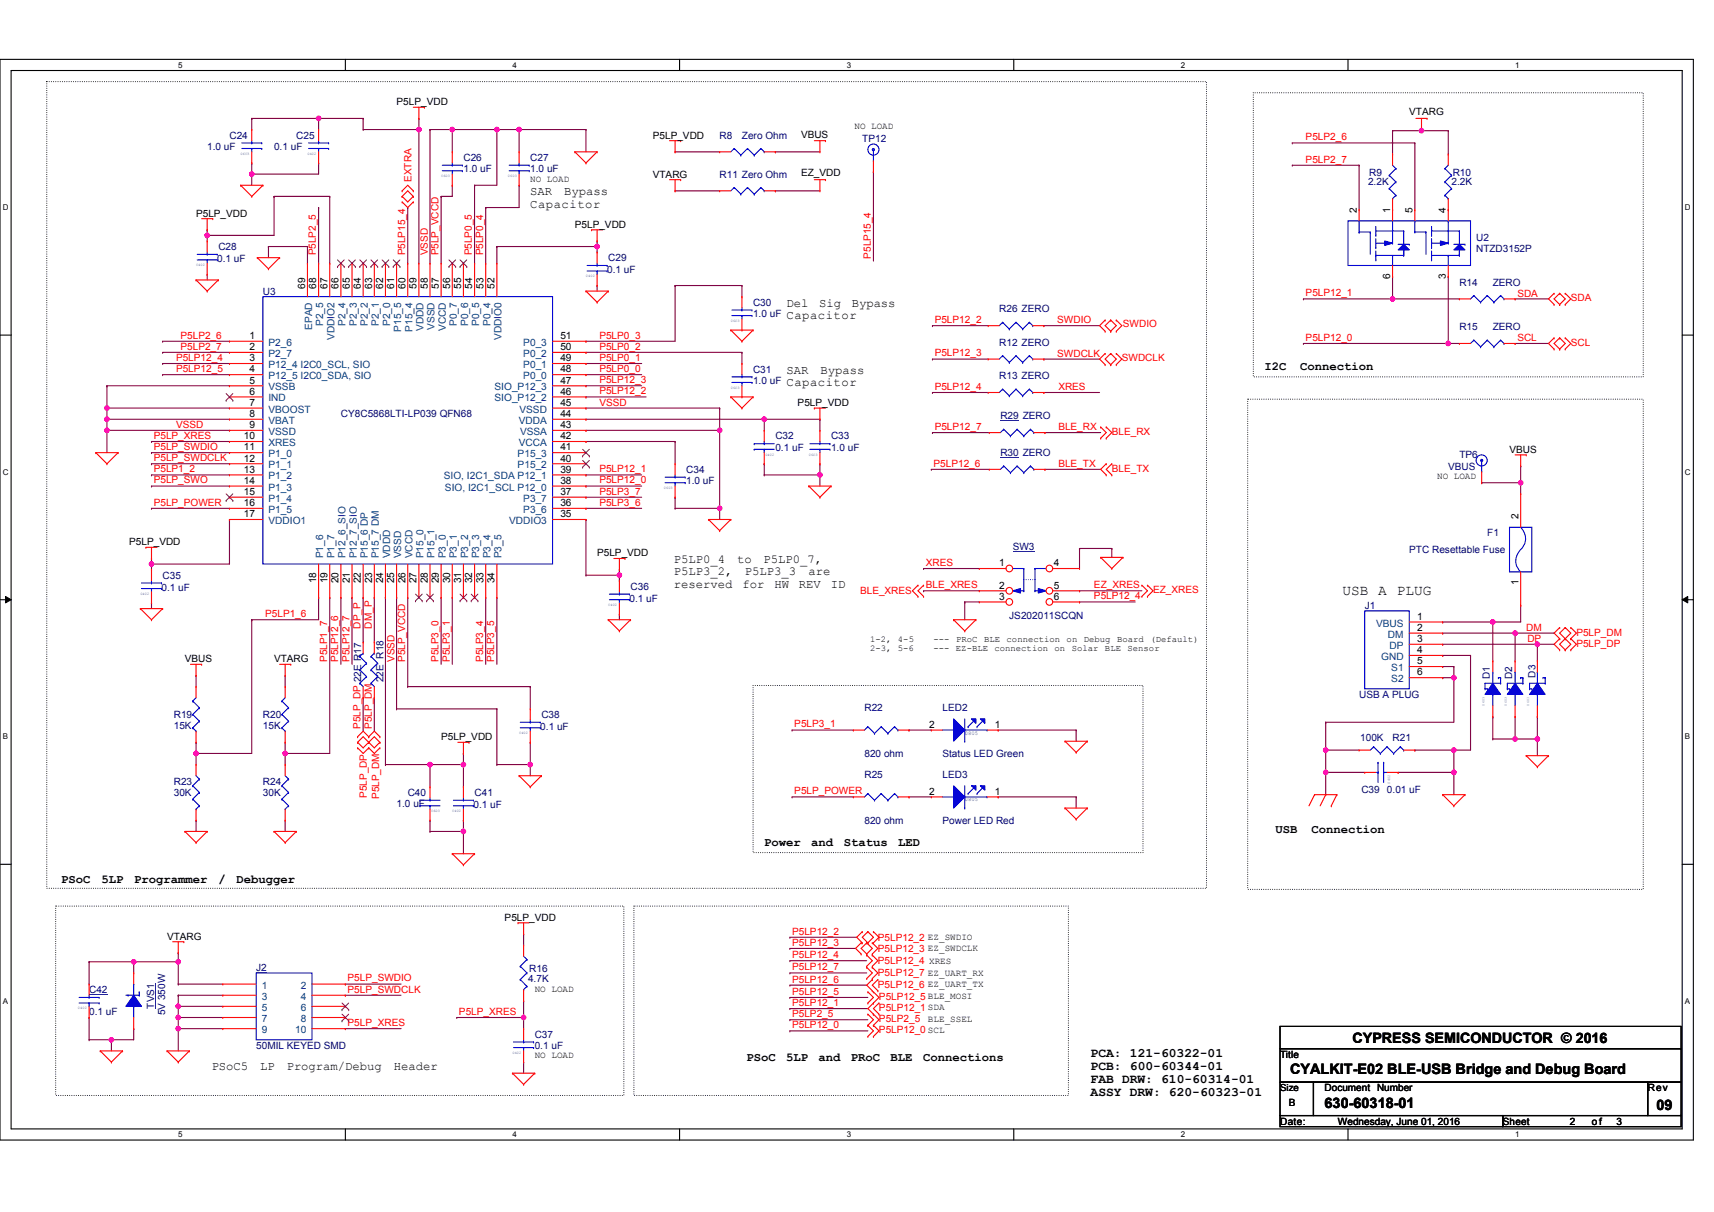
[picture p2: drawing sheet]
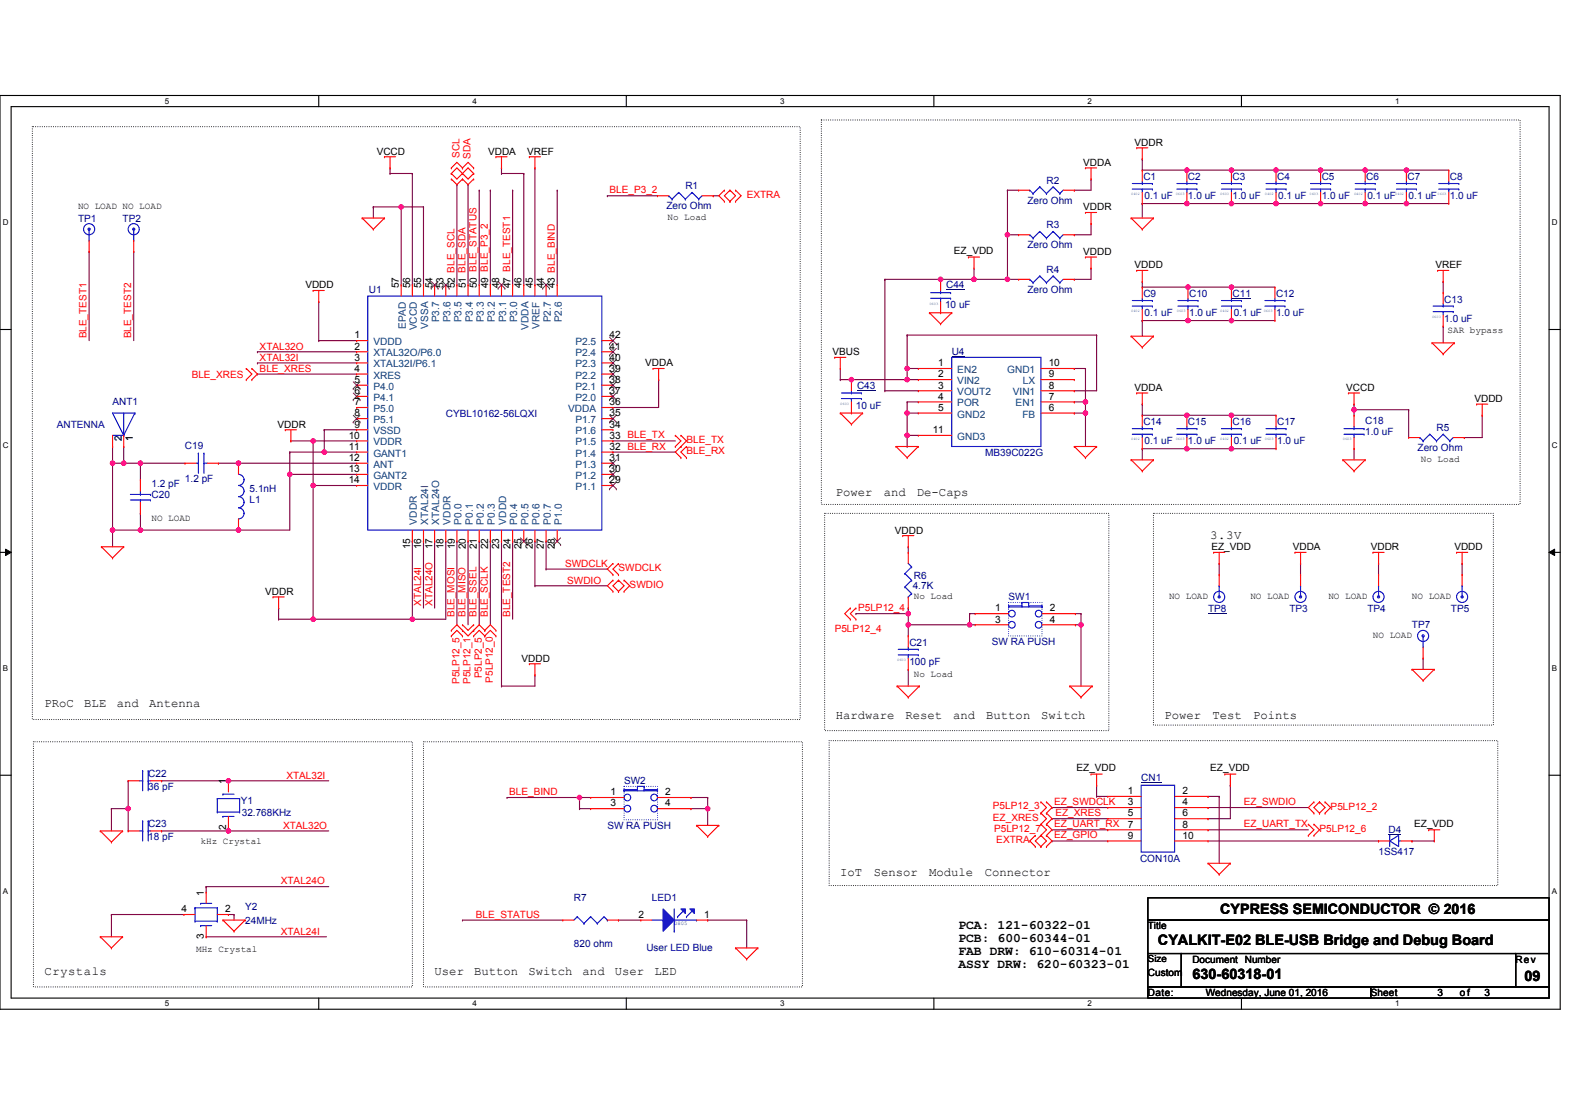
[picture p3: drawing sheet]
# OrCAD Capture schematic Debug Board Schematic.DSN

## Sheets
1 Block Diagram: title: CYALKIT-E02 BLE-USB Bridge and Debug Board; rev: 09; note: 630-60318-01
2 PRoC BLE: size Custom
3 KitProg USB Bridge: size B

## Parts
sheet KitProg USB Bridge
C24  1.0 uF  [C-CC0603]
C25  0.1 uF  [C-CC0402]
C26  1.0 uF  [C-CC0603]
C27  1.0 uF  [C-CC0603]
C28  0.1 uF  [C-CC0402]
C29  0.1 uF  [C-CC0402]
C30  1.0 uF  [C-CC0603]
C31  1.0 uF  [C-CC0603]
C32  0.1 uF  [C-CC0402]
C33  1.0 uF  [C-CC0603]
C34  1.0 uF  [C-CC0603]
C35  0.1 uF  [C-CC0402]
C36  0.1 uF  [C-CC0402]
C37  0.1 uF  [C-CC0402]
C38  0.1 uF  [C-CC0402]
C39  0.01 uF  [C-CC0402]
C40  1.0 uF  [C-CC0603]
C41  0.1 uF  [C-CC0402]
C42  0.1 uF  [C-CC0402]
D1  ESD 5VDC  [cr-led0603]
D2  ESD 5VDC  [cr-led0603]
D3  ESD 5VDC  [cr-led0603]
F1  PTC Resettable Fuse  [FUSE_MF-MSMF050-2]
J1  USB A PLUG  [usb_a_90_plug_DIP]
J2  50MIL KEYED SMD  [ftsh-105-xx-x-dv-k]
LED2  Status LED Green  [CR-LED0805]
LED3  Power LED Red  [CR-LED0805]
R8  Zero Ohm  [R-CR0805]
R9  2.2K  [R-CR0603]
R10  2.2K  [R-CR0603]
R11  Zero Ohm  [R-CR0805]
R12  ZERO  [R-CR0603]
R13  ZERO  [R-CR0603]
R14  ZERO  [R-CR0603]
R15  ZERO  [R-CR0603]
R16  4.7K  [R-CR0603]
R17  22E  [R-CR0603]
R18  22E  [R-CR0603]
R19  15K  [R-CR0603]
R20  15K  [R-CR0603]
R21  100K  [R-CR0402]
R22  820 ohm  [R-CR0805]
R23  30K  [R-CR0603]
R24  30K  [R-CR0603]
R25  820 ohm  [R-CR0805]
R26  ZERO  [R-CR0603]
R29  ZERO  [R-CR0603]
R30  ZERO  [R-CR0603]
SW3  JS202011SCQN  [6pinSW]
TP6  VBUS  [tp-43-TH]
TP12  RED  [TP-43R_S]
TVS1  5V 350W  [SOD323]
U2  NTZD3152P  [SOT563]
U3  CY8C5868LTI-LP039 QFN68  [QFN68_8X8mm]
sheet PRoC BLE
ANT1  ANTENNA  [WIGGLE_ANT]
C1  0.1 uF  [C-CC0402]
C2  1.0 uF  [C-CC0603]
C3  1.0 uF  [C-CC0603]
C4  0.1 uF  [C-CC0402]
C5  1.0 uF  [C-CC0603]
C6  0.1 uF  [C-CC0402]
C7  0.1 uF  [C-CC0402]
C8  1.0 uF  [C-CC0603]
C9  0.1 uF  [C-CC0402]
C10  1.0 uF  [C-CC0603]
C11  0.1 uF  [C-CC0402]
C12  1.0 uF  [C-CC0603]
C13  1.0 uF  [C-CC0603]
C14  0.1 uF  [C-CC0402]
C15  1.0 uF  [C-CC0603]
C16  0.1 uF  [C-CC0402]
C17  1.0 uF  [C-CC0603]
C18  1.0 uF  [C-CC0603]
C19  1.2 pF  [c0402_rf_edit]
C20  1.2 pF  [c0402_rf_edit]
C21  100 pF  [C-CC0603]
C22  36 pF  [c-cc0402]
C23  18 pF  [c-cc0402]
C43  10 uF  [C-CC0603]
C44  10 uF  [C-CC0603]
CN1  CON10A  [500UM_SMD]
D4  1SS417  [DO-203AB]
L1  5.1nH  [l-0402-rf]
LED1  User LED Blue  [CR-LED0805]
R1  Zero Ohm  [R-CR0603]
R2  Zero Ohm  [R-CR0603]
R3  Zero Ohm  [R-CR0603]
R4  Zero Ohm  [R-CR0603]
R5  Zero Ohm  [R-CR0603]
R6  4.7K  [R-CR0603]
R7  820 ohm  [R-CR0603]
SW1  SW RA PUSH  [evq9p-switch_1]
SW2  SW RA PUSH  [evq9p-switch_1]
TP1  RED  [TP-43R_S]
TP2  RED  [TP-43R_S]
TP3  RED  [TP-43R_S]
TP4  RED  [TP-43R_S]
TP5  RED  [TP-43R_S]
TP7  RED  [TP-43R_S]
TP8  RED  [TP-43R_S]
U1  CYBL10162-56LQXI  [QFN40P700X700X60-57T570X570N]
U4  MB39C022G  [SON10]
Y1  32.768KHz  [Y-XTAL-CFS308]
Y2  24MHz  [ecx-2236-smd_crystal-EDIT]

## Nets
GND_EARTH1: C39.1 J1.5(S1) J1.6(S2) R21.1
GND_SIGNAL: ANT1.1 ANT1.2 C1.2 C2.2 C3.2 C4.2 C5.2 C6.2 C7.2 C8.2 C9.2 C10.2 C11.2 C12.2 C13.2 C14.2 C15.2 C16.2 C17.2 C18.2 C19.1 C20.1 C20.2 C21.2 C22.2 C23.2 C24.2 C25.2 C26.1 C27.1 C28.2 C29.2 C30.2 C31.2 C32.2 C33.2 C34.2 C35.2 C36.2 C37.2 C38.2 C39.2 C40.2 C41.2 C42.2 C43.2 C44.2 CN1.2 D1.2(ANODE) D2.2(ANODE) D3.2(ANODE) J1.4(GND) J2.3 J2.5 J2.7 J2.9 L1.1 LED1.1(K) LED2.1(K) LED3.1(K) R21.2 R23.2 R24.2 SW1.2 SW1.4 SW2.2 SW2.4 SW3.3 SW3.4 TP7.1 TVS1.2(A) U1.9(VSSD) U1.11(GANT1) U1.13(GANT2) U1.55(VSSA) U1.57(EPAD) U3.5(VSSB) U3.7(VBOOST) U3.8(VBAT) U3.9(VSSD) U3.25(VSSD) U3.43(VSSA) U3.45(VSSD) U3.54(P0_5) U3.58(VSSD) U3.69(EPAD) U4.4(POR) U4.5(GND2) U4.6(FB) U4.7(EN1) U4.10(GND1) U4.11(GND3) Y2.2 Y2.4
VBUS: C43.1 F1.2 R8.2 R19.1 TP6.1 U4.1(EN2) U4.2(VIN2) U4.8(VIN1)
VCCD: C18.1 R5.2 U1.56(VCCD)
VDDA: C14.1 C15.1 C16.1 C17.1 R2.1 TP3.1 U1.36(VDDA) U1.46(VDDA)
VDDD: C9.1 C10.1 C11.1 C12.1 R4.1 R5.1 R6.1 TP5.1 U1.1(VDDD) U1.23(VDDD)
VDDR: C1.1 C2.1 C3.1 C4.1 C5.1 C6.1 C7.1 C8.1 R3.1 TP4.1 U1.10(VDDR) U1.14(VDDR) U1.15(VDDR) U1.18(VDDR)
BLE_BIND: SW2.1 SW2.3 U1.43(P2.6)
BLE_P3_2: R1.2 U1.49(P3.2)
BLE_RX: R29.2 U1.32(P1.4)
BLE_STATUS: R7.1 U1.50(P3.3)
BLE_TEST1: TP1.1 U1.47(P3.0)
BLE_TEST2: TP2.1 U1.24(P0.4)
BLE_TX: R30.2 U1.33(P1.5)
BLE_XRES: SW3.2 U1.4(XRES)
DM_P: R18.2 U3.23(P15_7_DM)
DP_P: R17.2 U3.22(P15_6_DP)
EXTRA: CN1.9 R1.1 TP12.1 U3.60(P15_4)
EZ_VDD: C44.1 CN1.1 CN1.6 D4.2(1) R2.2 R3.2 R4.2 R11.2 TP8.1 U4.3(VOUT2)
EZ_XRES: CN1.5 SW3.5
P5LP0_0: U3.48(P0_0)
P5LP0_1: U3.49(P0_1)
P5LP0_2: C31.1 U3.50(P0_2)
P5LP0_3: C30.1 U3.51(P0_3)
P5LP0_4: C27.2 U3.53(P0_4)
P5LP1_2: U3.13(P1_2)
P5LP1_6: R19.2 R23.1 U3.18(P1_6)
P5LP1_7: R20.2 R24.1 U3.19(P1_7)
P5LP2_5: U1.21(P0.2) U3.68(P2_5)
P5LP2_6: U2.5(G2) U3.1(P2_6)
P5LP2_7: U2.2(G1) U3.2(P2_7)
P5LP3_0: U3.29(P3_0)
P5LP3_1: R22.1 U3.30(P3_1)
P5LP3_4: U3.33(P3_4)
P5LP3_5: U3.34(P3_5)
P5LP3_6: U3.36(P3_6)
P5LP3_7: U3.37(P3_7)
P5LP12_0: R15.1 U1.22(P0.3) U2.3(D2) U3.38(SIO,_I2C1_SCL_P12_0)
P5LP12_1: R14.1 U1.20(P0.1) U2.6(D1) U3.39(SIO,_I2C1_SDA_P12_1)
P5LP12_2: CN1.4 R26.1 U3.46(SIO_P12_2)
P5LP12_3: CN1.3 R12.1 U3.47(SIO_P12_3)
P5LP12_4: C21.1 R6.2 R13.1 SW1.1 SW1.3 SW3.6 U3.3(P12_4_I2C0_SCL,_SIO)
P5LP12_5: U1.19(P0.0) U3.4(P12_5_I2C0_SDA,_SIO)
P5LP12_6: CN1.8 R30.1 U3.20(P12_6_SIO)
P5LP12_7: CN1.7 R29.1 U3.21(P12_7_SIO)
P5LP_DM: D2.1(CATHODE) J1.2(DM) R18.1
P5LP_DP: D3.1(CATHODE) J1.3(DP) R17.1
P5LP_POWER: R25.1 U3.16(P1_5)
P5LP_SWDCLK: J2.4 U3.12(P1_1)
P5LP_SWDIO: J2.2 U3.11(P1_0)
P5LP_SWO: U3.14(P1_3)
P5LP_VCCD: C26.2 C38.1 U3.26(VCCD) U3.57(VCCD)
P5LP_VDD: C24.1 C25.1 C28.1 C29.1 C32.1 C33.1 C35.1 C36.1 C40.1 C41.1 R8.1 R16.1 U3.17(VDDIO1) U3.24(VDDD) U3.35(VDDIO3) U3.44(VDDA) U3.52(VDDIO0) U3.59(VDDD) U3.67(VDDIO2)
P5LP_XRES: C37.1 J2.10 R16.2 U3.10(XRES)
SCL: R15.2 U1.52(P3.5)
SDA: R14.2 U1.51(P3.4)
SWDCLK: R12.2 U1.27(P0.7)
SWDIO: R26.2 U1.26(P0.6)
VREF: C13.1 U1.45(VREF)
VTARG: C42.1 J2.1 R9.1 R10.1 R11.1 R20.1 TVS1.1(K)
XRES: R13.2 SW3.1
XTAL24I: U1.16(XTAL24I) Y2.3
XTAL24O: U1.17(XTAL24O) Y2.1
XTAL32I: C22.1 U1.3(XTAL32I/P6.1) Y1.1
XTAL32O: C23.1 U1.2(XTAL32O/P6.0) Y1.2
N16838351: LED1.2(A) R7.2
N16850094: LED2.2(A) R22.2
N16851895: D1.1(CATHODE) F1.1 J1.1(VBUS)
N16852479: LED3.2(A) R25.2
N16886366: C34.1 U3.42(VCCA)
N16934357: C19.2 L1.2 U1.12(ANT)
N16990755: R10.2 U2.4(S2)
N16990756: R9.2 U2.1(S1)
N16992889: CN1.10 D4.1(2)

Not connected (* = marked no-connect by the designer): J2 6* 8*; U1 5(P4.0)* 6(P4.1)* 7(P5.0) 8(P5.1)* 25(P0.5)* 28(P1.0)* 29(P1.1)* 30(P1.2)* 31(P1.3)* 34(P1.6) 35(P1.7)* 37(P2.0)* 38(P2.1)* 39(P2.2)* 40(P2.3)* 41(P2.4)* 42(P2.5)* 44(P2.7)* 48(P3.1)* 53(P3.6)* 54(P3.7)*; U3 6(IND)* 15(P1_4)* 27(P15_0)* 28(P15_1)* 31(P3_2)* 32(P3_3)* 40(P15_2)* 41(P15_3)* 55(P0_6)* 56(P0_7)* 61(P15_5)* 62(P2_0)* 63(P2_1)* 64(P2_2)* 65(P2_3)* 66(P2_4)*; U4 9(LX)

## Notes on the sheets
sheet 1
- PCA: 121-60322-01
  PCB: 600-60344-01
  FAB DRW: 610-60314-01
  ASSY DRW: 620-60323-01
- PCA: 121-60320-01
  PCB: 600-60342-01
  FAB DRW: 610-60313-01
sheet 2
- NO LOAD
- NO LOAD
- No Load
- SAR bypass
- No Load
- Power and De-Caps
- NO LOAD
- 3.3V
- No Load
- NO LOAD
- NO LOAD
- NO LOAD
- NO LOAD
- NO LOAD
- No Load
- PRoC BLE and Antenna
- Hardware Reset and Button Switch
- Power Test Points
- kHz Crystal
- IoT Sensor Module Connector
- PCA: 121-60322-01
  PCB: 600-60344-01
  FAB DRW: 610-60314-01
  ASSY DRW: 620-60323-01
- MHz Crystal
- Crystals
- User Button Switch and User LED
sheet 3
- NO LOAD
- NO LOAD
- SAR Bypass
  Capacitor
- Del Sig Bypass
  Capacitor
- I2C Connection
- SAR Bypass
  Capacitor
- NO LOAD
- P5LP0_4 to P5LP0_7,
  P5LP3_2, P5LP3_3 are
  reserved for HW REV ID
- USB A PLUG
- 1-2, 4-5   --- PRoC BLE connection on Debug Board (Default)
  2-3, 5-6   --- EZ-BLE connection on Solar BLE Sensor
- USB Connection
- Power and Status LED
- PSoC 5LP Programmer / Debugger
- EZ_SWDIO
- EZ_SWDCLK
- EZ_UART_RX
- XRES
- EZ_UART_TX
- NO LOAD
- BLE_MOSI
- SDA
- BLE_SSEL
- SCL
- PCA: 121-60322-01
  PCB: 600-60344-01
  FAB DRW: 610-60314-01
  ASSY DRW: 620-60323-01
- PSoC5 LP Program/Debug Header
- NO LOAD
- PSoC 5LP and PRoC BLE Connections
